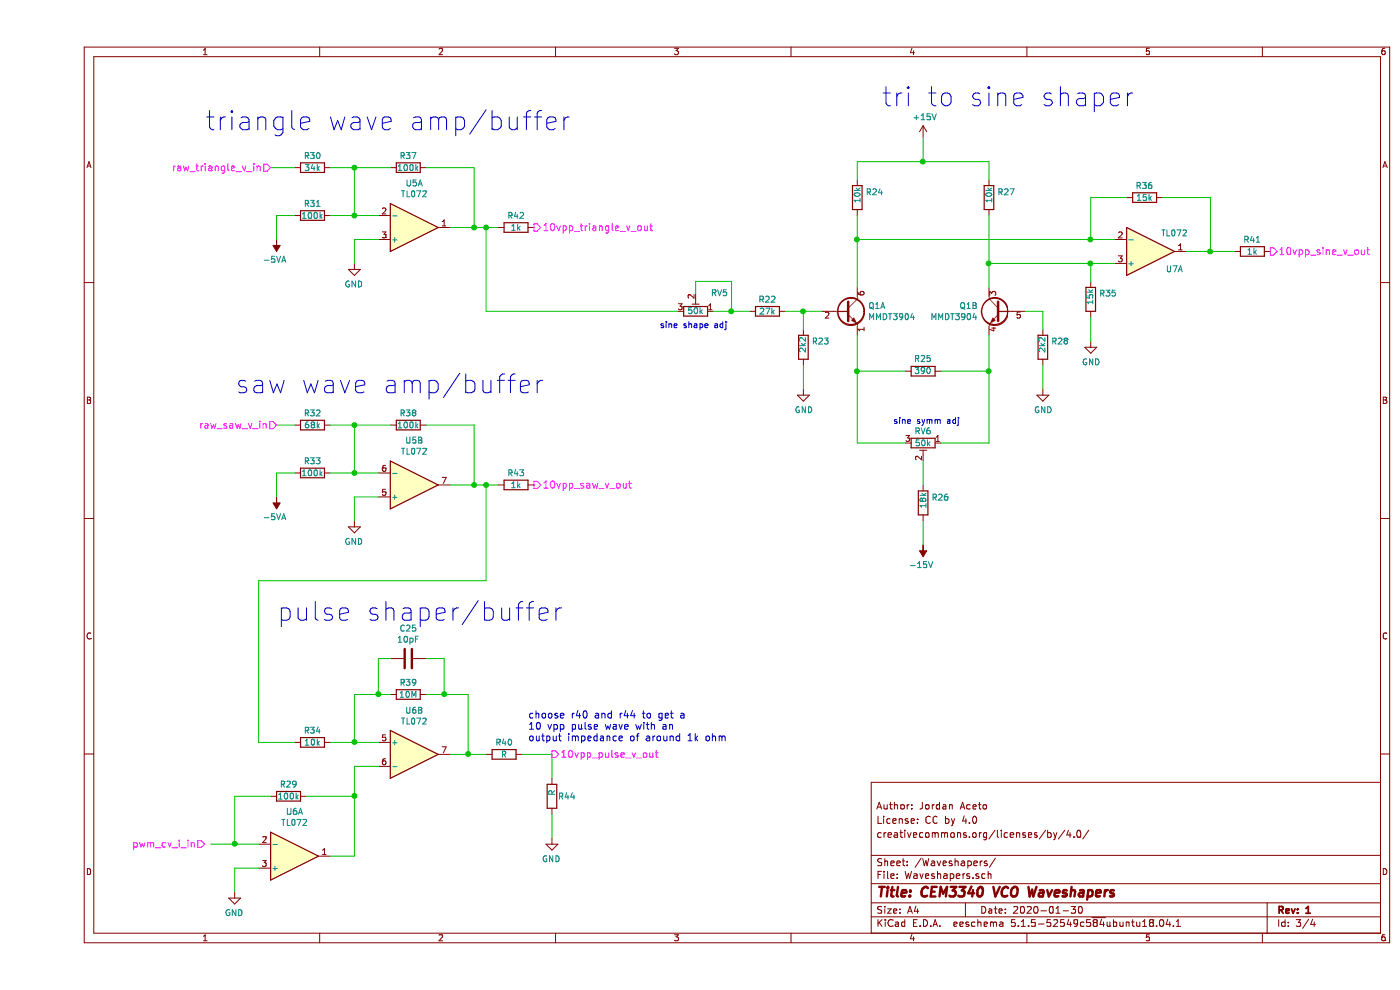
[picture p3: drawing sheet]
EESchema Schematic File Version 4
EELAYER 30 0
EELAYER END
$Descr A4 11693 8268
encoding utf-8
Sheet 3 4
Title "CEM3340 VCO Waveshapers"
Date "2020-01-30"
Rev "1"
Comp ""
Comment1 "creativecommons.org/licenses/by/4.0/"
Comment2 "License: CC by 4.0"
Comment3 "Author: Jordan Aceto"
Comment4 ""
$EndDescr
Text HLabel 2000 3550 0    59   Input ~ 0
raw_saw_v_in
Text HLabel 1950 1400 0    59   Input ~ 0
raw_triangle_v_in
Text HLabel 10300 2100 2    59   Output ~ 0
10vpp_sine_v_out
Text HLabel 4150 1900 2    59   Output ~ 0
10vpp_triangle_v_out
Text HLabel 4150 4050 2    59   Output ~ 0
10vpp_saw_v_out
Text HLabel 4300 6300 2    59   Output ~ 0
10vpp_pulse_v_out
Text HLabel 1400 7050 0    59   Input ~ 0
pwm_cv_i_in
$Comp
L Amplifier_Operational:TL072 U?
U 1 1
P 9300 2100
AR Path="/5E7D16A0" Ref="U?"  Part="1" 
AR Path="/5E3EF2A7/5E7D16A0" Ref="U7"  Part="1" 
F 0 "U7" H 9500 2250 50  0000 C CNN
F 1 "TL072" H 9500 1950 50  0000 C CNN
F 2 "Package_SO:SOIC-8_3.9x4.9mm_P1.27mm" H 9300 2100 50  0001 C CNN
F 3 "http://www.ti.com/lit/ds/symlink/tl071.pdf" H 9300 2100 50  0001 C CNN
	1    9300 2100
	1    0    0    1   
$EndComp
$Comp
L Transistor_BJT:MMDT3904 Q?
U 1 1
P 6750 2600
AR Path="/5E7D16A6" Ref="Q?"  Part="1" 
AR Path="/5E3EF2A7/5E7D16A6" Ref="Q1"  Part="1" 
F 0 "Q1" H 6941 2646 50  0000 L CNN
F 1 "MMDT3904" H 6941 2555 50  0000 L CNN
F 2 "Package_TO_SOT_SMD:SOT-363_SC-70-6_Handsoldering" H 6950 2700 50  0001 C CNN
F 3 "http://www.diodes.com/_files/datasheets/ds30088.pdf" H 6750 2600 50  0001 C CNN
	1    6750 2600
	1    0    0    -1  
$EndComp
$Comp
L Transistor_BJT:MMDT3904 Q?
U 2 1
P 8050 2600
AR Path="/5E7D16AC" Ref="Q?"  Part="2" 
AR Path="/5E3EF2A7/5E7D16AC" Ref="Q1"  Part="2" 
F 0 "Q1" H 8241 2646 50  0000 L CNN
F 1 "MMDT3904" H 8241 2555 50  0000 L CNN
F 2 "Package_TO_SOT_SMD:SOT-363_SC-70-6_Handsoldering" H 8250 2700 50  0001 C CNN
F 3 "http://www.diodes.com/_files/datasheets/ds30088.pdf" H 8050 2600 50  0001 C CNN
	2    8050 2600
	-1   0    0    -1  
$EndComp
$Comp
L Device:R R?
U 1 1
P 9250 1650
AR Path="/5E7D16B2" Ref="R?"  Part="1" 
AR Path="/5E3EF2A7/5E7D16B2" Ref="R36"  Part="1" 
F 0 "R36" V 9150 1650 50  0000 C CNN
F 1 "15k" V 9250 1650 50  0000 C CNN
F 2 "Resistor_SMD:R_0805_2012Metric_Pad1.15x1.40mm_HandSolder" V 9180 1650 50  0001 C CNN
F 3 "~" H 9250 1650 50  0001 C CNN
	1    9250 1650
	0    1    1    0   
$EndComp
$Comp
L Device:R R?
U 1 1
P 7950 1650
AR Path="/5E7D16B8" Ref="R?"  Part="1" 
AR Path="/5E3EF2A7/5E7D16B8" Ref="R27"  Part="1" 
F 0 "R27" H 8020 1696 50  0000 L CNN
F 1 "10k" V 7950 1600 50  0000 L CNN
F 2 "Resistor_SMD:R_0805_2012Metric_Pad1.15x1.40mm_HandSolder" V 7880 1650 50  0001 C CNN
F 3 "~" H 7950 1650 50  0001 C CNN
	1    7950 1650
	1    0    0    -1  
$EndComp
$Comp
L Device:R R?
U 1 1
P 6850 1650
AR Path="/5E7D16BE" Ref="R?"  Part="1" 
AR Path="/5E3EF2A7/5E7D16BE" Ref="R24"  Part="1" 
F 0 "R24" H 6920 1696 50  0000 L CNN
F 1 "10k" V 6850 1600 50  0000 L CNN
F 2 "Resistor_SMD:R_0805_2012Metric_Pad1.15x1.40mm_HandSolder" V 6780 1650 50  0001 C CNN
F 3 "~" H 6850 1650 50  0001 C CNN
	1    6850 1650
	1    0    0    -1  
$EndComp
$Comp
L Device:R R?
U 1 1
P 7400 3100
AR Path="/5E7D16C4" Ref="R?"  Part="1" 
AR Path="/5E3EF2A7/5E7D16C4" Ref="R25"  Part="1" 
F 0 "R25" V 7500 3100 50  0000 C CNN
F 1 "390" V 7400 3100 50  0000 C CNN
F 2 "Resistor_SMD:R_0805_2012Metric_Pad1.15x1.40mm_HandSolder" V 7330 3100 50  0001 C CNN
F 3 "~" H 7400 3100 50  0001 C CNN
	1    7400 3100
	0    -1   -1   0   
$EndComp
$Comp
L Device:R R?
U 1 1
P 8800 2500
AR Path="/5E7D16CA" Ref="R?"  Part="1" 
AR Path="/5E3EF2A7/5E7D16CA" Ref="R35"  Part="1" 
F 0 "R35" H 8730 2454 50  0000 R CNN
F 1 "15k" V 8800 2550 50  0000 R CNN
F 2 "Resistor_SMD:R_0805_2012Metric_Pad1.15x1.40mm_HandSolder" V 8730 2500 50  0001 C CNN
F 3 "~" H 8800 2500 50  0001 C CNN
	1    8800 2500
	-1   0    0    1   
$EndComp
$Comp
L Device:R R?
U 1 1
P 8400 2900
AR Path="/5E7D16D0" Ref="R?"  Part="1" 
AR Path="/5E3EF2A7/5E7D16D0" Ref="R28"  Part="1" 
F 0 "R28" H 8330 2854 50  0000 R CNN
F 1 "2k2" V 8400 2950 50  0000 R CNN
F 2 "Resistor_SMD:R_0805_2012Metric_Pad1.15x1.40mm_HandSolder" V 8330 2900 50  0001 C CNN
F 3 "~" H 8400 2900 50  0001 C CNN
	1    8400 2900
	-1   0    0    1   
$EndComp
$Comp
L Device:R R?
U 1 1
P 6400 2900
AR Path="/5E7D16D6" Ref="R?"  Part="1" 
AR Path="/5E3EF2A7/5E7D16D6" Ref="R23"  Part="1" 
F 0 "R23" H 6330 2854 50  0000 R CNN
F 1 "2k2" V 6400 2950 50  0000 R CNN
F 2 "Resistor_SMD:R_0805_2012Metric_Pad1.15x1.40mm_HandSolder" V 6330 2900 50  0001 C CNN
F 3 "~" H 6400 2900 50  0001 C CNN
	1    6400 2900
	-1   0    0    1   
$EndComp
$Comp
L Device:R R?
U 1 1
P 6100 2600
AR Path="/5E7D16DC" Ref="R?"  Part="1" 
AR Path="/5E3EF2A7/5E7D16DC" Ref="R22"  Part="1" 
F 0 "R22" V 6000 2600 50  0000 C CNN
F 1 "27k" V 6100 2600 50  0000 C CNN
F 2 "Resistor_SMD:R_0805_2012Metric_Pad1.15x1.40mm_HandSolder" V 6030 2600 50  0001 C CNN
F 3 "~" H 6100 2600 50  0001 C CNN
	1    6100 2600
	0    1    1    0   
$EndComp
$Comp
L Device:R R?
U 1 1
P 7400 4200
AR Path="/5E7D16E2" Ref="R?"  Part="1" 
AR Path="/5E3EF2A7/5E7D16E2" Ref="R26"  Part="1" 
F 0 "R26" H 7470 4246 50  0000 L CNN
F 1 "18k" V 7400 4150 50  0000 L CNN
F 2 "Resistor_SMD:R_0805_2012Metric_Pad1.15x1.40mm_HandSolder" V 7330 4200 50  0001 C CNN
F 3 "~" H 7400 4200 50  0001 C CNN
	1    7400 4200
	1    0    0    -1  
$EndComp
$Comp
L Device:R_POT_TRIM RV?
U 1 1
P 7400 3700
AR Path="/5E7D16E8" Ref="RV?"  Part="1" 
AR Path="/5E3EF2A7/5E7D16E8" Ref="RV6"  Part="1" 
F 0 "RV6" V 7300 3700 50  0000 C CNN
F 1 "50k" V 7400 3700 50  0000 C CNN
F 2 "Potentiometer_THT:Potentiometer_Bourns_3296W_Vertical" H 7400 3700 50  0001 C CNN
F 3 "~" H 7400 3700 50  0001 C CNN
	1    7400 3700
	0    1    1    0   
$EndComp
$Comp
L Device:R_POT_TRIM RV?
U 1 1
P 5500 2600
AR Path="/5E7D16EE" Ref="RV?"  Part="1" 
AR Path="/5E3EF2A7/5E7D16EE" Ref="RV5"  Part="1" 
F 0 "RV5" V 5650 2800 50  0000 C CNN
F 1 "50k" V 5500 2600 50  0000 C CNN
F 2 "Potentiometer_THT:Potentiometer_Bourns_3296W_Vertical" H 5500 2600 50  0001 C CNN
F 3 "~" H 5500 2600 50  0001 C CNN
	1    5500 2600
	0    1    -1   0   
$EndComp
Wire Wire Line
	6400 2750 6400 2600
Wire Wire Line
	6400 2600 6550 2600
Wire Wire Line
	8400 2750 8400 2600
Wire Wire Line
	8400 2600 8250 2600
$Comp
L power:GND #PWR?
U 1 1
P 6400 3250
AR Path="/5E7D16F8" Ref="#PWR?"  Part="1" 
AR Path="/5E3EF2A7/5E7D16F8" Ref="#PWR0114"  Part="1" 
F 0 "#PWR0114" H 6400 3000 50  0001 C CNN
F 1 "GND" H 6405 3077 50  0000 C CNN
F 2 "" H 6400 3250 50  0001 C CNN
F 3 "" H 6400 3250 50  0001 C CNN
	1    6400 3250
	1    0    0    -1  
$EndComp
Wire Wire Line
	6400 3050 6400 3250
$Comp
L power:GND #PWR?
U 1 1
P 8400 3250
AR Path="/5E7D16FF" Ref="#PWR?"  Part="1" 
AR Path="/5E3EF2A7/5E7D16FF" Ref="#PWR0115"  Part="1" 
F 0 "#PWR0115" H 8400 3000 50  0001 C CNN
F 1 "GND" H 8405 3077 50  0000 C CNN
F 2 "" H 8400 3250 50  0001 C CNN
F 3 "" H 8400 3250 50  0001 C CNN
	1    8400 3250
	1    0    0    -1  
$EndComp
Wire Wire Line
	8400 3050 8400 3250
Wire Wire Line
	7250 3100 6850 3100
Wire Wire Line
	6850 3100 6850 2800
Wire Wire Line
	7550 3100 7950 3100
Wire Wire Line
	7950 3100 7950 2800
Wire Wire Line
	7250 3700 6850 3700
Wire Wire Line
	6850 3700 6850 3100
Connection ~ 6850 3100
Wire Wire Line
	7550 3700 7950 3700
Wire Wire Line
	7950 3700 7950 3100
Connection ~ 7950 3100
Wire Wire Line
	6250 2600 6400 2600
Connection ~ 6400 2600
Wire Wire Line
	5800 2600 5800 2350
Wire Wire Line
	5800 2350 5500 2350
Wire Wire Line
	5500 2350 5500 2450
Wire Wire Line
	5800 2600 5950 2600
Wire Wire Line
	7400 4050 7400 3850
$Comp
L power:-15V #PWR?
U 1 1
P 7400 4550
AR Path="/5E7D1717" Ref="#PWR?"  Part="1" 
AR Path="/5E3EF2A7/5E7D1717" Ref="#PWR0116"  Part="1" 
F 0 "#PWR0116" H 7400 4650 50  0001 C CNN
F 1 "-15V" H 7415 4723 50  0000 C CNN
F 2 "" H 7400 4550 50  0001 C CNN
F 3 "" H 7400 4550 50  0001 C CNN
	1    7400 4550
	-1   0    0    1   
$EndComp
Wire Wire Line
	7400 4550 7400 4350
Wire Wire Line
	8800 2350 8800 2200
Wire Wire Line
	8800 2200 9000 2200
Wire Wire Line
	9000 2000 8800 2000
Wire Wire Line
	8800 2000 8800 1650
Wire Wire Line
	8800 1650 9100 1650
Wire Wire Line
	9600 2100 9800 2100
Wire Wire Line
	9800 2100 9800 1650
Wire Wire Line
	9800 1650 9400 1650
$Comp
L power:GND #PWR?
U 1 1
P 8800 2850
AR Path="/5E7D1726" Ref="#PWR?"  Part="1" 
AR Path="/5E3EF2A7/5E7D1726" Ref="#PWR0117"  Part="1" 
F 0 "#PWR0117" H 8800 2600 50  0001 C CNN
F 1 "GND" H 8805 2677 50  0000 C CNN
F 2 "" H 8800 2850 50  0001 C CNN
F 3 "" H 8800 2850 50  0001 C CNN
	1    8800 2850
	1    0    0    -1  
$EndComp
Wire Wire Line
	8800 2650 8800 2850
Wire Wire Line
	8800 2200 7950 2200
Wire Wire Line
	7950 2200 7950 2400
Connection ~ 8800 2200
Wire Wire Line
	7950 2200 7950 1800
Connection ~ 7950 2200
Wire Wire Line
	8800 2000 6850 2000
Wire Wire Line
	6850 2000 6850 2400
Connection ~ 8800 2000
Wire Wire Line
	6850 1800 6850 2000
Connection ~ 6850 2000
Wire Wire Line
	6850 1500 6850 1350
Wire Wire Line
	6850 1350 7400 1350
Wire Wire Line
	7950 1350 7950 1500
$Comp
L power:+15V #PWR?
U 1 1
P 7400 1150
AR Path="/5E7D173A" Ref="#PWR?"  Part="1" 
AR Path="/5E3EF2A7/5E7D173A" Ref="#PWR0118"  Part="1" 
F 0 "#PWR0118" H 7400 1000 50  0001 C CNN
F 1 "+15V" H 7415 1323 50  0000 C CNN
F 2 "" H 7400 1150 50  0001 C CNN
F 3 "" H 7400 1150 50  0001 C CNN
	1    7400 1150
	1    0    0    -1  
$EndComp
Wire Wire Line
	7400 1150 7400 1350
Connection ~ 7400 1350
Wire Wire Line
	7400 1350 7950 1350
Text Notes 5200 2750 0    50   ~ 0
sine shape adj
Text Notes 7150 3550 0    50   ~ 0
sine symm adj
$Comp
L Device:R R?
U 1 1
P 10150 2100
AR Path="/5E7D1745" Ref="R?"  Part="1" 
AR Path="/5E3EF2A7/5E7D1745" Ref="R41"  Part="1" 
F 0 "R41" V 10050 2100 50  0000 C CNN
F 1 "1k" V 10150 2100 50  0000 C CNN
F 2 "Resistor_SMD:R_0805_2012Metric_Pad1.15x1.40mm_HandSolder" V 10080 2100 50  0001 C CNN
F 3 "~" H 10150 2100 50  0001 C CNN
	1    10150 2100
	0    1    1    0   
$EndComp
Wire Wire Line
	10000 2100 9800 2100
Connection ~ 9800 2100
Text Notes 7050 900  0    157  ~ 0
tri to sine shaper
$Comp
L Amplifier_Operational:TL072 U?
U 2 1
P 3150 6300
AR Path="/5E7D174E" Ref="U?"  Part="2" 
AR Path="/5E3EF2A7/5E7D174E" Ref="U6"  Part="2" 
F 0 "U6" H 3150 6667 50  0000 C CNN
F 1 "TL072" H 3150 6576 50  0000 C CNN
F 2 "Package_SO:SOIC-8_3.9x4.9mm_P1.27mm" H 3150 6300 50  0001 C CNN
F 3 "http://www.ti.com/lit/ds/symlink/tl071.pdf" H 3150 6300 50  0001 C CNN
	2    3150 6300
	1    0    0    -1  
$EndComp
$Comp
L Amplifier_Operational:TL072 U?
U 1 1
P 2150 7150
AR Path="/5E7D1754" Ref="U?"  Part="1" 
AR Path="/5E3EF2A7/5E7D1754" Ref="U6"  Part="1" 
F 0 "U6" H 2150 6783 50  0000 C CNN
F 1 "TL072" H 2150 6874 50  0000 C CNN
F 2 "Package_SO:SOIC-8_3.9x4.9mm_P1.27mm" H 2150 7150 50  0001 C CNN
F 3 "http://www.ti.com/lit/ds/symlink/tl071.pdf" H 2150 7150 50  0001 C CNN
	1    2150 7150
	1    0    0    1   
$EndComp
$Comp
L power:GND #PWR?
U 1 1
P 1650 7450
AR Path="/5E7D175A" Ref="#PWR?"  Part="1" 
AR Path="/5E3EF2A7/5E7D175A" Ref="#PWR0119"  Part="1" 
F 0 "#PWR0119" H 1650 7200 50  0001 C CNN
F 1 "GND" H 1655 7277 50  0000 C CNN
F 2 "" H 1650 7450 50  0001 C CNN
F 3 "" H 1650 7450 50  0001 C CNN
	1    1650 7450
	-1   0    0    -1  
$EndComp
Wire Wire Line
	1650 7250 1650 7450
Wire Wire Line
	1650 7250 1850 7250
$Comp
L Device:R R?
U 1 1
P 3100 5800
AR Path="/5E7D1762" Ref="R?"  Part="1" 
AR Path="/5E3EF2A7/5E7D1762" Ref="R39"  Part="1" 
F 0 "R39" V 3000 5800 50  0000 C CNN
F 1 "10M" V 3100 5800 50  0000 C CNN
F 2 "Resistor_SMD:R_0805_2012Metric_Pad1.15x1.40mm_HandSolder" V 3030 5800 50  0001 C CNN
F 3 "~" H 3100 5800 50  0001 C CNN
	1    3100 5800
	0    1    1    0   
$EndComp
$Comp
L Device:C C?
U 1 1
P 3100 5500
AR Path="/5E7D1768" Ref="C?"  Part="1" 
AR Path="/5E3EF2A7/5E7D1768" Ref="C25"  Part="1" 
F 0 "C25" V 2848 5500 50  0000 C CNN
F 1 "10pF" V 2939 5500 50  0000 C CNN
F 2 "Capacitor_SMD:C_0805_2012Metric_Pad1.15x1.40mm_HandSolder" H 3138 5350 50  0001 C CNN
F 3 "~" H 3100 5500 50  0001 C CNN
	1    3100 5500
	0    1    1    0   
$EndComp
Wire Wire Line
	2850 6200 2650 6200
Wire Wire Line
	2650 6200 2650 5800
Wire Wire Line
	2650 5800 2850 5800
Wire Wire Line
	2950 5500 2850 5500
Wire Wire Line
	2850 5500 2850 5800
Connection ~ 2850 5800
Wire Wire Line
	2850 5800 2950 5800
Wire Wire Line
	3450 6300 3600 6300
Wire Wire Line
	3600 6300 3600 5800
Wire Wire Line
	3600 5800 3400 5800
Wire Wire Line
	3250 5500 3400 5500
Wire Wire Line
	3400 5500 3400 5800
Connection ~ 3400 5800
Wire Wire Line
	3400 5800 3250 5800
$Comp
L Device:R R?
U 1 1
P 2300 6200
AR Path="/5E7D177C" Ref="R?"  Part="1" 
AR Path="/5E3EF2A7/5E7D177C" Ref="R34"  Part="1" 
F 0 "R34" V 2200 6200 50  0000 C CNN
F 1 "10k" V 2300 6200 50  0000 C CNN
F 2 "Resistor_SMD:R_0805_2012Metric_Pad1.15x1.40mm_HandSolder" V 2230 6200 50  0001 C CNN
F 3 "~" H 2300 6200 50  0001 C CNN
	1    2300 6200
	0    1    1    0   
$EndComp
Wire Wire Line
	2650 6200 2450 6200
Connection ~ 2650 6200
$Comp
L Device:R R?
U 1 1
P 3900 6300
AR Path="/5E7D1784" Ref="R?"  Part="1" 
AR Path="/5E3EF2A7/5E7D1784" Ref="R40"  Part="1" 
F 0 "R40" V 3800 6300 50  0000 C CNN
F 1 "R" V 3900 6300 50  0000 C CNN
F 2 "Resistor_SMD:R_0805_2012Metric_Pad1.15x1.40mm_HandSolder" V 3830 6300 50  0001 C CNN
F 3 "~" H 3900 6300 50  0001 C CNN
	1    3900 6300
	0    1    1    0   
$EndComp
$Comp
L Device:R R?
U 1 1
P 2100 6650
AR Path="/5E7D178A" Ref="R?"  Part="1" 
AR Path="/5E3EF2A7/5E7D178A" Ref="R29"  Part="1" 
F 0 "R29" V 2000 6650 50  0000 C CNN
F 1 "100k" V 2100 6650 50  0000 C CNN
F 2 "Resistor_SMD:R_0805_2012Metric_Pad1.15x1.40mm_HandSolder" V 2030 6650 50  0001 C CNN
F 3 "~" H 2100 6650 50  0001 C CNN
	1    2100 6650
	0    1    1    0   
$EndComp
Wire Wire Line
	1850 7050 1650 7050
Wire Wire Line
	1650 6650 1950 6650
Wire Wire Line
	2450 7150 2650 7150
Wire Wire Line
	2650 6650 2250 6650
Wire Wire Line
	1450 7050 1650 7050
Connection ~ 1650 7050
Wire Wire Line
	3750 6300 3600 6300
Connection ~ 3600 6300
$Comp
L Device:R R?
U 1 1
P 4300 6650
AR Path="/5E7D1798" Ref="R?"  Part="1" 
AR Path="/5E3EF2A7/5E7D1798" Ref="R44"  Part="1" 
F 0 "R44" H 4350 6650 50  0000 L CNN
F 1 "R" V 4300 6650 50  0000 L CNN
F 2 "Resistor_SMD:R_0805_2012Metric_Pad1.15x1.40mm_HandSolder" V 4230 6650 50  0001 C CNN
F 3 "~" H 4300 6650 50  0001 C CNN
	1    4300 6650
	1    0    0    -1  
$EndComp
$Comp
L power:GND #PWR?
U 1 1
P 4300 7000
AR Path="/5E7D179E" Ref="#PWR?"  Part="1" 
AR Path="/5E3EF2A7/5E7D179E" Ref="#PWR0120"  Part="1" 
F 0 "#PWR0120" H 4300 6750 50  0001 C CNN
F 1 "GND" H 4305 6827 50  0000 C CNN
F 2 "" H 4300 7000 50  0001 C CNN
F 3 "" H 4300 7000 50  0001 C CNN
	1    4300 7000
	-1   0    0    -1  
$EndComp
Wire Wire Line
	4300 6800 4300 7000
Wire Wire Line
	4300 6500 4300 6300
Wire Wire Line
	4300 6300 4050 6300
Wire Wire Line
	2650 6400 2850 6400
Wire Wire Line
	2650 6400 2650 6650
Connection ~ 2650 6650
Wire Wire Line
	2650 6650 2650 7150
$Comp
L Amplifier_Operational:TL072 U?
U 1 1
P 3150 1900
AR Path="/5E7D17AB" Ref="U?"  Part="1" 
AR Path="/5E3EF2A7/5E7D17AB" Ref="U5"  Part="1" 
F 0 "U5" H 3150 1533 50  0000 C CNN
F 1 "TL072" H 3150 1624 50  0000 C CNN
F 2 "Package_SO:SOIC-8_3.9x4.9mm_P1.27mm" H 3150 1900 50  0001 C CNN
F 3 "http://www.ti.com/lit/ds/symlink/tl071.pdf" H 3150 1900 50  0001 C CNN
	1    3150 1900
	1    0    0    1   
$EndComp
$Comp
L power:GND #PWR?
U 1 1
P 2650 2200
AR Path="/5E7D17B1" Ref="#PWR?"  Part="1" 
AR Path="/5E3EF2A7/5E7D17B1" Ref="#PWR0121"  Part="1" 
F 0 "#PWR0121" H 2650 1950 50  0001 C CNN
F 1 "GND" H 2655 2027 50  0000 C CNN
F 2 "" H 2650 2200 50  0001 C CNN
F 3 "" H 2650 2200 50  0001 C CNN
	1    2650 2200
	-1   0    0    -1  
$EndComp
Wire Wire Line
	2650 2000 2650 2200
Wire Wire Line
	2650 2000 2850 2000
$Comp
L Device:R R?
U 1 1
P 3100 1400
AR Path="/5E7D17B9" Ref="R?"  Part="1" 
AR Path="/5E3EF2A7/5E7D17B9" Ref="R37"  Part="1" 
F 0 "R37" V 3000 1400 50  0000 C CNN
F 1 "100k" V 3100 1400 50  0000 C CNN
F 2 "Resistor_SMD:R_0805_2012Metric_Pad1.15x1.40mm_HandSolder" V 3030 1400 50  0001 C CNN
F 3 "~" H 3100 1400 50  0001 C CNN
	1    3100 1400
	0    1    1    0   
$EndComp
$Comp
L Device:R R?
U 1 1
P 2300 1400
AR Path="/5E7D17BF" Ref="R?"  Part="1" 
AR Path="/5E3EF2A7/5E7D17BF" Ref="R30"  Part="1" 
F 0 "R30" V 2200 1400 50  0000 C CNN
F 1 "34k" V 2300 1400 50  0000 C CNN
F 2 "Resistor_SMD:R_0805_2012Metric_Pad1.15x1.40mm_HandSolder" V 2230 1400 50  0001 C CNN
F 3 "~" H 2300 1400 50  0001 C CNN
	1    2300 1400
	0    1    1    0   
$EndComp
Wire Wire Line
	2850 1800 2650 1800
Wire Wire Line
	2650 1400 2950 1400
Wire Wire Line
	3450 1900 3650 1900
Wire Wire Line
	3650 1400 3250 1400
Wire Wire Line
	2450 1800 2650 1800
Connection ~ 2650 1800
Wire Wire Line
	3650 1400 3650 1900
Wire Wire Line
	2650 1400 2650 1800
Wire Wire Line
	2150 1400 1950 1400
$Comp
L Amplifier_Operational:TL072 U?
U 2 1
P 3150 4050
AR Path="/5E7D17CE" Ref="U?"  Part="2" 
AR Path="/5E3EF2A7/5E7D17CE" Ref="U5"  Part="2" 
F 0 "U5" H 3150 3683 50  0000 C CNN
F 1 "TL072" H 3150 3774 50  0000 C CNN
F 2 "Package_SO:SOIC-8_3.9x4.9mm_P1.27mm" H 3150 4050 50  0001 C CNN
F 3 "http://www.ti.com/lit/ds/symlink/tl071.pdf" H 3150 4050 50  0001 C CNN
	2    3150 4050
	1    0    0    1   
$EndComp
$Comp
L power:GND #PWR?
U 1 1
P 2650 4350
AR Path="/5E7D17D4" Ref="#PWR?"  Part="1" 
AR Path="/5E3EF2A7/5E7D17D4" Ref="#PWR0122"  Part="1" 
F 0 "#PWR0122" H 2650 4100 50  0001 C CNN
F 1 "GND" H 2655 4177 50  0000 C CNN
F 2 "" H 2650 4350 50  0001 C CNN
F 3 "" H 2650 4350 50  0001 C CNN
	1    2650 4350
	-1   0    0    -1  
$EndComp
Wire Wire Line
	2650 4150 2650 4350
Wire Wire Line
	2650 4150 2850 4150
$Comp
L Device:R R?
U 1 1
P 3100 3550
AR Path="/5E7D17DC" Ref="R?"  Part="1" 
AR Path="/5E3EF2A7/5E7D17DC" Ref="R38"  Part="1" 
F 0 "R38" V 3000 3550 50  0000 C CNN
F 1 "100k" V 3100 3550 50  0000 C CNN
F 2 "Resistor_SMD:R_0805_2012Metric_Pad1.15x1.40mm_HandSolder" V 3030 3550 50  0001 C CNN
F 3 "~" H 3100 3550 50  0001 C CNN
	1    3100 3550
	0    1    1    0   
$EndComp
$Comp
L Device:R R?
U 1 1
P 2300 3550
AR Path="/5E7D17E2" Ref="R?"  Part="1" 
AR Path="/5E3EF2A7/5E7D17E2" Ref="R32"  Part="1" 
F 0 "R32" V 2200 3550 50  0000 C CNN
F 1 "68k" V 2300 3550 50  0000 C CNN
F 2 "Resistor_SMD:R_0805_2012Metric_Pad1.15x1.40mm_HandSolder" V 2230 3550 50  0001 C CNN
F 3 "~" H 2300 3550 50  0001 C CNN
	1    2300 3550
	0    1    1    0   
$EndComp
Wire Wire Line
	2850 3950 2650 3950
Wire Wire Line
	2650 3550 2950 3550
Wire Wire Line
	3450 4050 3650 4050
Wire Wire Line
	3650 3550 3250 3550
Connection ~ 2650 3950
Wire Wire Line
	3650 3550 3650 4050
Wire Wire Line
	2650 3550 2650 3950
Wire Wire Line
	2150 3550 2000 3550
$Comp
L Device:R R?
U 1 1
P 4000 1900
AR Path="/5E7D17F0" Ref="R?"  Part="1" 
AR Path="/5E3EF2A7/5E7D17F0" Ref="R42"  Part="1" 
F 0 "R42" V 3900 1900 50  0000 C CNN
F 1 "1k" V 4000 1900 50  0000 C CNN
F 2 "Resistor_SMD:R_0805_2012Metric_Pad1.15x1.40mm_HandSolder" V 3930 1900 50  0001 C CNN
F 3 "~" H 4000 1900 50  0001 C CNN
	1    4000 1900
	0    1    1    0   
$EndComp
Wire Wire Line
	3850 1900 3750 1900
Connection ~ 3650 1900
$Comp
L Device:R R?
U 1 1
P 4000 4050
AR Path="/5E7D17F8" Ref="R?"  Part="1" 
AR Path="/5E3EF2A7/5E7D17F8" Ref="R43"  Part="1" 
F 0 "R43" V 3900 4050 50  0000 C CNN
F 1 "1k" V 4000 4050 50  0000 C CNN
F 2 "Resistor_SMD:R_0805_2012Metric_Pad1.15x1.40mm_HandSolder" V 3930 4050 50  0001 C CNN
F 3 "~" H 4000 4050 50  0001 C CNN
	1    4000 4050
	0    1    1    0   
$EndComp
Wire Wire Line
	3850 4050 3750 4050
Connection ~ 3650 4050
Text Notes 1400 1100 0    157  ~ 0
triangle wave amp/buffer
Text Notes 1650 3300 0    157  ~ 0
saw wave amp/buffer
Text Notes 2000 5200 0    157  ~ 0
pulse shaper/buffer
Wire Wire Line
	1650 6650 1650 7050
$Comp
L Device:R R?
U 1 1
P 2300 1800
AR Path="/5E7D1805" Ref="R?"  Part="1" 
AR Path="/5E3EF2A7/5E7D1805" Ref="R31"  Part="1" 
F 0 "R31" V 2200 1800 50  0000 C CNN
F 1 "100k" V 2300 1800 50  0000 C CNN
F 2 "Resistor_SMD:R_0805_2012Metric_Pad1.15x1.40mm_HandSolder" V 2230 1800 50  0001 C CNN
F 3 "~" H 2300 1800 50  0001 C CNN
	1    2300 1800
	0    1    1    0   
$EndComp
Wire Wire Line
	2150 1800 2000 1800
Wire Wire Line
	2450 1400 2650 1400
Connection ~ 2650 1400
Wire Wire Line
	2450 3550 2650 3550
Connection ~ 2650 3550
Wire Wire Line
	2450 3950 2650 3950
Wire Wire Line
	2150 3950 2000 3950
$Comp
L Device:R R?
U 1 1
P 2300 3950
AR Path="/5E7D181C" Ref="R?"  Part="1" 
AR Path="/5E3EF2A7/5E7D181C" Ref="R33"  Part="1" 
F 0 "R33" V 2200 3950 50  0000 C CNN
F 1 "100k" V 2300 3950 50  0000 C CNN
F 2 "Resistor_SMD:R_0805_2012Metric_Pad1.15x1.40mm_HandSolder" V 2230 3950 50  0001 C CNN
F 3 "~" H 2300 3950 50  0001 C CNN
	1    2300 3950
	0    1    1    0   
$EndComp
$Comp
L power:-5VA #PWR?
U 1 1
P 2000 4150
AR Path="/5E7D1822" Ref="#PWR?"  Part="1" 
AR Path="/5E3EF2A7/5E7D1822" Ref="#PWR0123"  Part="1" 
F 0 "#PWR0123" H 2000 4250 50  0001 C CNN
F 1 "-5VA" H 2015 4323 50  0000 C CNN
F 2 "" H 2000 4150 50  0001 C CNN
F 3 "" H 2000 4150 50  0001 C CNN
	1    2000 4150
	-1   0    0    1   
$EndComp
Wire Wire Line
	2000 4150 2000 3950
$Comp
L power:-5VA #PWR?
U 1 1
P 2000 2000
AR Path="/5E7D1829" Ref="#PWR?"  Part="1" 
AR Path="/5E3EF2A7/5E7D1829" Ref="#PWR0124"  Part="1" 
F 0 "#PWR0124" H 2000 2100 50  0001 C CNN
F 1 "-5VA" H 2015 2173 50  0000 C CNN
F 2 "" H 2000 2000 50  0001 C CNN
F 3 "" H 2000 2000 50  0001 C CNN
	1    2000 2000
	-1   0    0    1   
$EndComp
Wire Wire Line
	2000 2000 2000 1800
Wire Wire Line
	5650 2600 5800 2600
Connection ~ 5800 2600
Wire Wire Line
	5350 2600 3750 2600
Wire Wire Line
	3750 2600 3750 1900
Connection ~ 3750 1900
Wire Wire Line
	3750 1900 3650 1900
Wire Wire Line
	3750 4050 3750 4850
Wire Wire Line
	3750 4850 1850 4850
Wire Wire Line
	1850 4850 1850 6200
Wire Wire Line
	1850 6200 2150 6200
Connection ~ 3750 4050
Wire Wire Line
	3750 4050 3650 4050
Text Notes 4100 6200 0    59   ~ 0
choose r40 and r44 to get a \n10 vpp pulse wave with an\noutput impedance of around 1k ohm
$EndSCHEMATC
